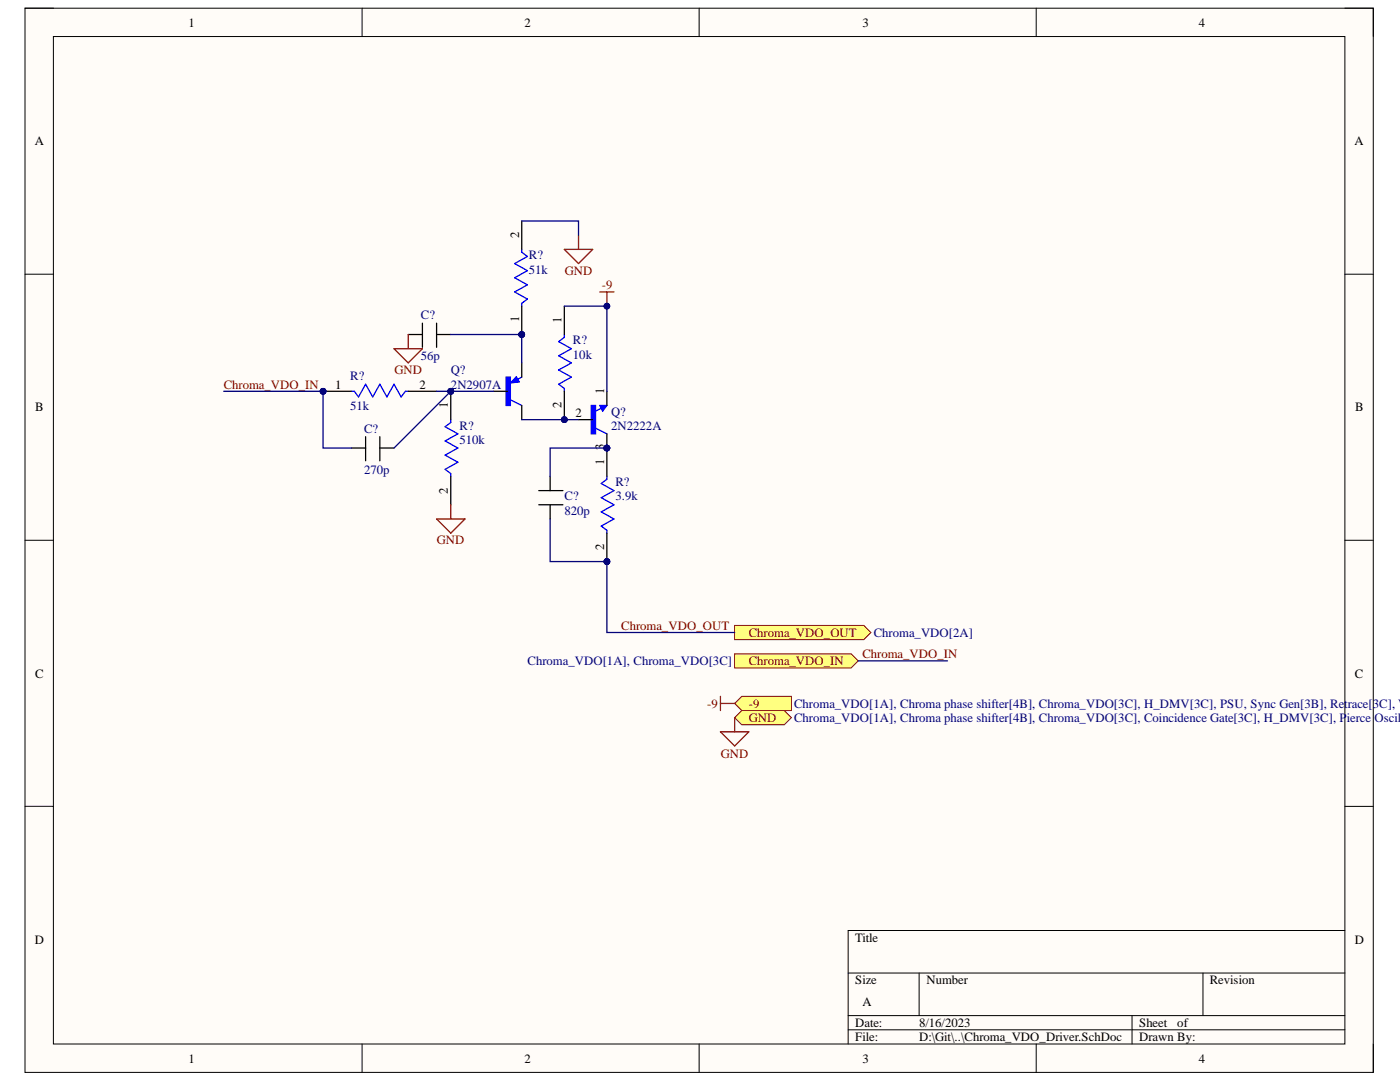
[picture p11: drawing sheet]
<svg xmlns="http://www.w3.org/2000/svg" width="279mm" height="216mm" viewBox="0 0 279 216" stroke-linecap="round" stroke-linejoin="round" font-family="sans-serif">
<path d="M5 1.6h269.1v212.4h-269.1z" fill-rule="evenodd" fill="#fffcf8"/>
<path d="M5 1.6h269.1v212.4h-269.1z" fill="none" stroke="#000" stroke-width=".2"/>
<path d="M10.7 7.3h257.7v201h-257.7z" fill-rule="evenodd" fill="#fffcf8"/>
<g fill="none" stroke="#000" stroke-width=".2">
<path d="M5 1.6h5.7M10.7 7.3h257.7v201h-257.7zM72.3 1.6v5.7M139.5 1.6v5.7M206.8 1.6v5.7M268.4 1.6h5.7v5.7M5 54.7h5.7M268.4 54.7h5.7M5 107.8h5.7M268.4 107.8h5.7M5 160.9h5.7M268.4 160.9h5.7"/>
<path d="M169.3 194.2h99.1M183.4 194.2v8.5M240.1 194.2v8.5M268.4 185.7h-99.1v22.6M72.3 208.3v5.7M139.5 208.3v5.7M169.3 202.7h99.1M169.3 205.5h99.1M206.8 208.3v5.7M225.9 202.7v5.6M274.1 208.3v5.7"/>
</g>
<path d="M70.7 78.1l.9 1.1 1.4-2.5 1.4 2.5 1.4-2.5 1.4 2.5 1.4-2.5 1.5 2.5 .8-1.1h.6M90 84.3l-1.2 .9 2.6 1.4-2.6 1.4 2.6 1.4-2.6 1.4 2.6 1.4-2.6 1.4 1.2 .9v.6" fill="none" stroke="#00f" stroke-width=".25"/>
<path d="M64.5 78.1h5.6M81.5 78.1h5.6M70.1 89.4h2.9M73 87.1v4.8M75.8 89.4h2.8M75.8 87.1v4.8M90 95.1v5.6" fill="none" stroke="#000" stroke-width=".25"/>
<path d="M87.1 103.6h5.7l-2.8 2.8zM90 100.7v2.9" fill="none" stroke="#800000" stroke-width=".25"/>
<path d="M101 75.2h.9v5.7h-.9z" fill-rule="evenodd" fill="#00f"/>
<path d="M104.1 49.8v.5l1.2 .9-2.6 1.4 2.6 1.4-2.6 1.4 2.6 1.4-2.6 1.5 2.6 1.4M101 75.2h.9v5.7h-.9zM101.9 79.8l2.2 1.1M103.1 75.2l-1.2 1.2 1.7-.2" fill="none" stroke="#00f" stroke-width=".25"/>
<path d="M104.1 44.1v5.7M81.5 66.7h2.8M84.3 64.5v4.8M87.1 66.7h2.9M87.1 64.5v4.8M98.5 78.1h2.8M104.1 80.9v2.8" fill="none" stroke="#000" stroke-width=".25"/>
<path d="M112.6 49.8h5.7l-2.8 2.8zM115.5 46.9v2.9M78.6 69.6h5.7l-2.8 2.8zM81.5 66.7v2.9" fill="none" stroke="#800000" stroke-width=".25"/>
<path d="M118 80.9h.9v5.7h-.9z" fill-rule="evenodd" fill="#00f"/>
<path d="M112.6 66.7v.6l-1.1 .9 2.5 1.4-2.5 1.4 2.5 1.4-2.5 1.4 2.5 1.4-2.5 1.5M118 80.9h.9v5.7h-.9zM118.9 85.4l2.2 1.2M120 81.5l-1.4 .7" fill="none" stroke="#00f" stroke-width=".25"/>
<path d="M112.6 61.1v5.6M115.5 83.7h2.8" fill="none" stroke="#000" stroke-width=".25"/>
<path d="M119.7 58.3h2.8M121.1 58.3v2.8" fill="none" stroke="#800000" stroke-width=".25"/>
<circle cx="121.1" cy="61.1" r=".57" fill="#000080"/>
<circle cx="121.1" cy="61.1" r=".57" fill="none" stroke="#000080" stroke-width=".2"/>
<path d="M104.1 44.1h11.4v2.8M44.6 78.1h19.9v11.3h5.6M87.1 78.1h2.9l-11.4 11.3M90 78.1h8.5M90 66.7h14.1v5.7M112.6 61.1h8.5v17M104.1 83.7h11.4" fill="none" stroke="#000080" stroke-width=".25"/>
<circle cx="121.1" cy="61.1" r=".57" fill="#000080"/>
<circle cx="121.1" cy="61.1" r=".57" fill="none" stroke="#000080" stroke-width=".2"/>
<path d="M121.1 95.1v.5l-1.1 .9 2.5 1.4-2.5 1.4 2.5 1.4-2.5 1.4 2.5 1.5-2.5 1.4" fill="none" stroke="#00f" stroke-width=".25"/>
<path d="M107.5 97.9h4.8M109.8 95.1v2.8M121.1 89.4v5.7M107.5 100.7h4.8M109.8 100.7v2.9" fill="none" stroke="#000" stroke-width=".25"/>
<path d="M121.1 89.4h-11.3v5.7M109.8 103.6v8.5h11.3" fill="none" stroke="#000080" stroke-width=".25"/>
<path d="M146.6 124.8h25.8l1.4 1.4-1.4 1.4h-25.8z" fill-rule="evenodd" fill="#ffff80"/>
<path d="M146.6 124.8h25.8l1.4 1.4-1.4 1.4h-25.8z" fill="none" stroke="#800000" stroke-width=".2"/>
<path d="M146.6 130.5h23.3l1.4 1.4-1.4 1.4h-23.3z" fill-rule="evenodd" fill="#ffff80"/>
<path d="M146.6 130.5h23.3l1.4 1.4-1.4 1.4h-23.3z" fill="none" stroke="#800000" stroke-width=".2"/>
<path d="M146.6 140.4l1.4-1.5h9.9v2.9h-9.9z" fill-rule="evenodd" fill="#ffff80"/>
<path d="M146.6 140.4l1.4-1.5h9.9v2.9h-9.9z" fill="none" stroke="#800000" stroke-width=".2"/>
<path d="M146.6 143.2l1.4-1.4h8.5l1.4 1.4-1.4 1.4h-8.5z" fill-rule="evenodd" fill="#ffff80"/>
<path d="M146.6 143.2l1.4-1.4h8.5l1.4 1.4-1.4 1.4h-8.5z" fill="none" stroke="#800000" stroke-width=".2"/>
<path d="M121.1 112.1v14.1h25.5M171.3 131.9h17.8" fill="none" stroke="#000080" stroke-width=".25"/>
<path d="M143.8 138.9v2.9M143.8 140.4h2.8M143.8 146h5.6l-2.8 2.9zM146.6 143.2v2.8" fill="none" stroke="#800000" stroke-width=".25"/>
<text font-size="7.1" fill="#000080" x="103.4" y="65.2">PIR?01</text>
<g font-size="6.7" fill="#000080">
<text x="89.3" y="82.3">PIR?01</text>
<text x="111.8" y="82.3">PIR?02</text>
<text x="120.7" y="110.5">PIR?02</text>
</g>
<g font-size="3.9">
<text x="103.4" y="74.7">PIQ?0E</text>
<text x="120.7" y="80.3">PIQ?01</text>
</g>
<text font-size="3.9" fill="#000080" x="120.7" y="88.8">PIQ?03</text>
<g font-size="2.5">
<text x="37.6" y="5.3">1</text>
<text x="104.7" y="5.3">2</text>
<text x="172.1" y="5.3">3</text>
<text x="239.3" y="5.3">4</text>
<text x="6.9" y="29">A</text>
<text x="270.3" y="29">A</text>
<text x="103.6" y="47.5" transform="rotate(-90 103.6 47.5)">2</text>
<text x="103.6" y="64.3" transform="rotate(-90 103.6 64.3)">1</text>
<text x="112.1" y="64.5" transform="rotate(-90 112.1 64.5)">1</text>
<text x="66.9" y="77.5">1</text>
<text x="83.7" y="77.5">2</text>
<text x="7" y="82.1">B</text>
<text x="89.4" y="81.5" transform="rotate(-90 89.4 81.5)">1</text>
<text x="112.1" y="81.5" transform="rotate(-90 112.1 81.5)">2</text>
<text x="114.9" y="83.2">2</text>
<text x="120.6" y="78.6" transform="rotate(-90 120.6 78.6)">1</text>
<text x="270.5" y="82.1">B</text>
<text x="120.6" y="89.9" transform="rotate(-90 120.6 89.9)">3</text>
<text x="120.6" y="92.8" transform="rotate(-90 120.6 92.8)">1</text>
<text x="89.4" y="98.5" transform="rotate(-90 89.4 98.5)">2</text>
<text x="120.6" y="109.8" transform="rotate(-90 120.6 109.8)">2</text>
<text x="7" y="135.2">C</text>
<text x="270.4" y="135.2">C</text>
<text x="6.9" y="188.3">D</text>
<text x="170.7" y="187.9">Title</text>
<text x="270.4" y="188.3">D</text>
<text x="170.7" y="196.4">Size</text>
<text x="184.9" y="196.4">Number</text>
<text x="241.5" y="196.4">Revision</text>
<text x="172.1" y="200.7">A</text>
<text x="170.7" y="204.9">Date:</text>
<text x="170.7" y="207.7">File:</text>
<text x="183.4" y="204.9">8/16/2023</text>
<text x="183.4" y="207.7">D:\Git\..\Chroma_VDO_Driver.SchDoc</text>
<text x="227.3" y="204.9">Sheet</text>
<text x="227.3" y="207.7">Drawn By:</text>
<text x="235" y="204.9">of</text>
<text x="37.6" y="212">1</text>
<text x="104.7" y="212">2</text>
<text x="172.1" y="212">3</text>
<text x="239.3" y="212">4</text>
</g>
<g font-size="2.5" fill="#000080">
<text x="105.6" y="51.7">R?</text>
<text x="105.6" y="54.6">51k</text>
<text x="84" y="63.7">C?</text>
<text x="84" y="71.9">56p</text>
<text x="114.3" y="68.7">R?</text>
<text x="114.3" y="71.6">10k</text>
<text x="69.9" y="75.8">R?</text>
<text x="90" y="74.7">Q?</text>
<text x="90" y="77.5">2N2907A</text>
<text x="69.9" y="81.8">51k</text>
<text x="122" y="82.9">Q?</text>
<text x="72.7" y="86.3">C?</text>
<text x="91.7" y="85.7">R?</text>
<text x="91.7" y="88.5">510k</text>
<text x="122" y="85.7">2N2222A</text>
<text x="72.7" y="94.5">270p</text>
<text x="112.7" y="99.8">C?</text>
<text x="122.8" y="97.1">R?</text>
<text x="122.8" y="99.8">3.9k</text>
<text x="112.7" y="102.7">820p</text>
<text x="174.4" y="127.1">Chroma_VDO[2A]</text>
<text x="105.3" y="132.7">Chroma_VDO[1A], Chroma_VDO[3C]</text>
<text x="158.5" y="141.2">Chroma_VDO[1A], Chroma phase shifter[4B], Chroma_VDO[3C], H_DMV[3C], PSU, Sync Gen[3B], Ret</text>
<text x="269" y="141.2">race[3C], V</text>
<text x="158.5" y="144.1">Chroma_VDO[1A], Chroma phase shifter[4B], Chroma_VDO[3C], Coincidence Gate[3C], H_DMV[3C], P</text>
<text x="268.8" y="144.1">ierce</text>
<text x="274.3" y="144.1">Oscilla</text>
</g>
<g font-size="2.5" fill="#800000">
<text x="112.7" y="54.9">GND</text>
<text x="120.1" y="57.7">-9</text>
<text x="44.7" y="77.5">Chroma_VDO_IN</text>
<text x="78.7" y="74.7">GND</text>
<text x="87.2" y="108.6">GND</text>
<text x="124" y="125.6">Chroma_VDO_OUT</text>
<text x="149.4" y="127.1">Chroma_VDO_OUT</text>
<text x="172.1" y="131.3">Chroma_VDO_IN</text>
<text x="149.4" y="132.7">Chroma_VDO_IN</text>
<text x="141.2" y="141.2">-9</text>
<text x="149.4" y="141.2">-9</text>
<text x="149.4" y="144.1">GND</text>
<text x="143.9" y="151.2">GND</text>
</g>
<text font-size="1.1" fill="#000080" x="63.9" y="78.3">PIR?01</text>
</svg>
